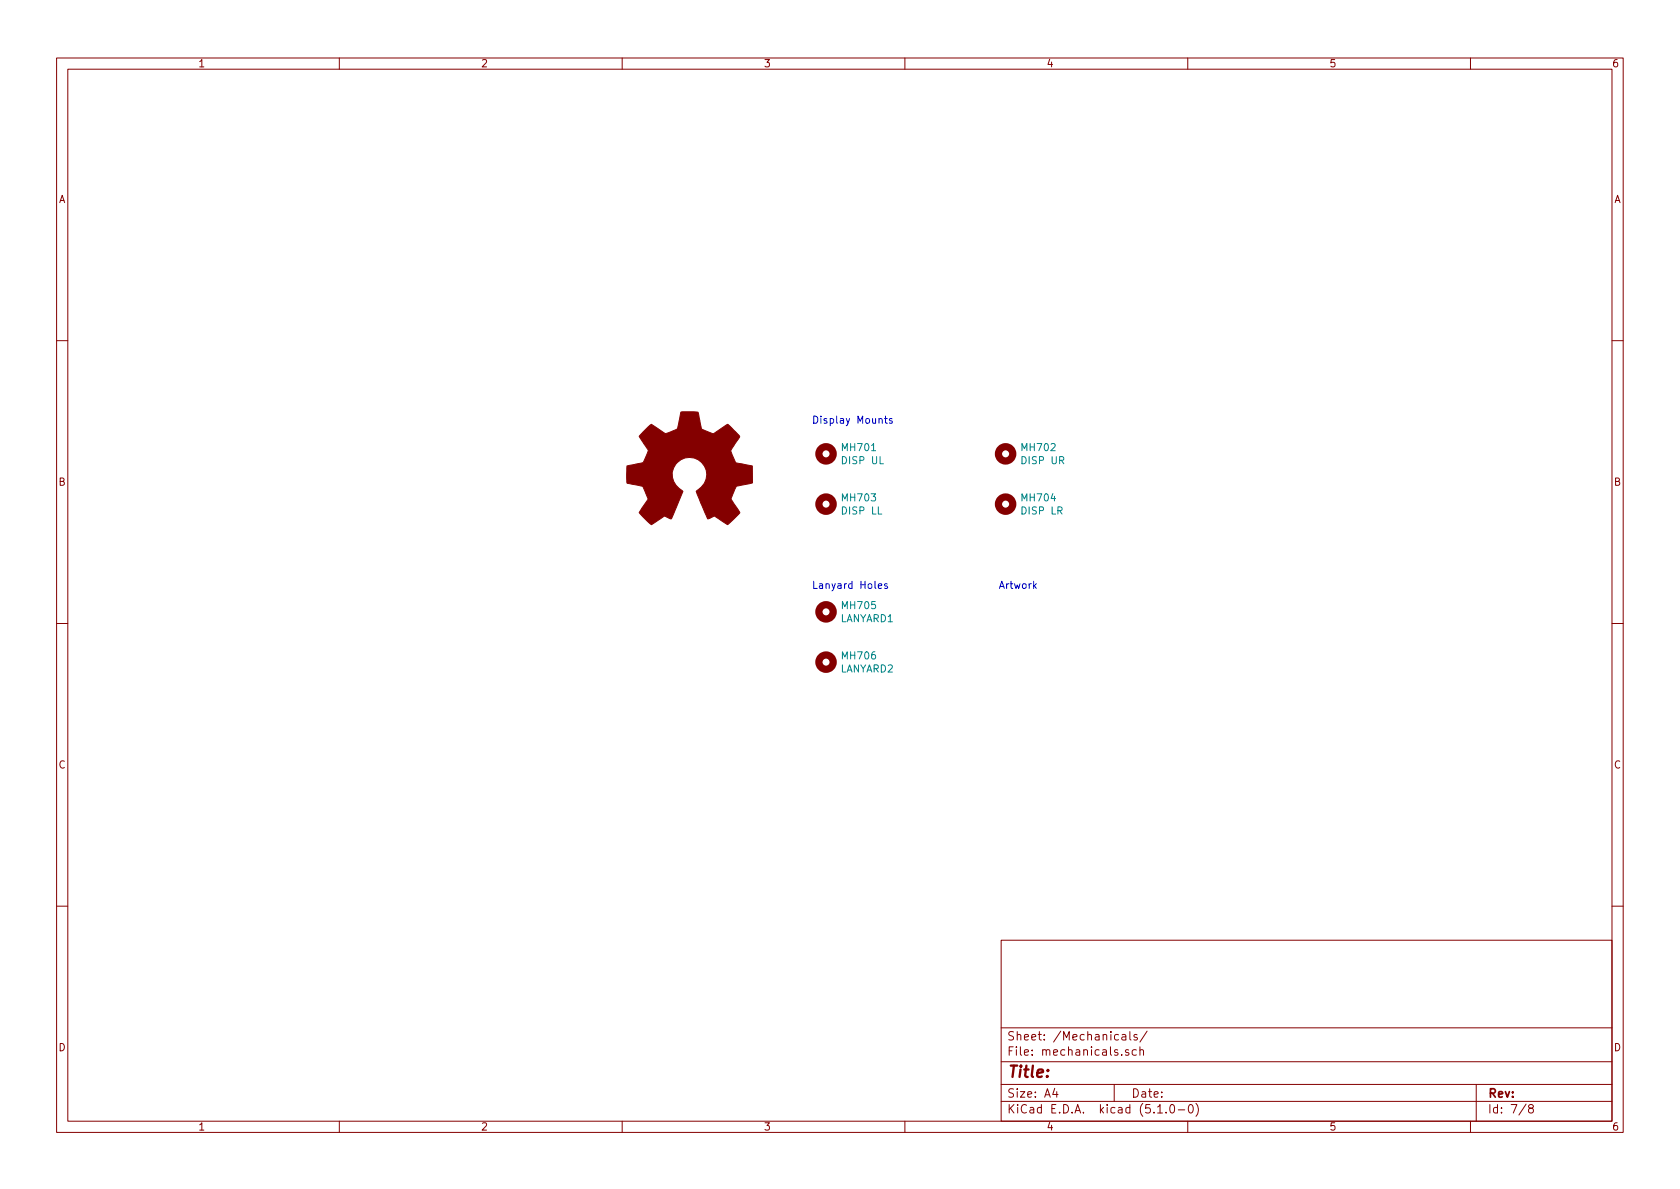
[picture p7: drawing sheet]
<svg xmlns="http://www.w3.org/2000/svg" width="297mm" height="210mm" viewBox="0 0 297 210" stroke-linecap="round" stroke-linejoin="round" font-family="sans-serif">
<g fill="none" stroke="#840000" stroke-width=".18">
<path d="M10 10.3h277v189.9h-277zM12 12.2h273v186.1h-273zM60 10.3v1.9M110 10.3v1.9M160 10.3v1.9M210 10.3v1.9M260 10.3v1.9M10 60.2h2M285 60.2h2M10 110.3h2M285 110.3h2M10 160.2h2"/>
<path d="M177 166.3h108v32h-108zM285 160.2h2M60 198.3v1.9M110 198.3v1.9M160 198.3v1.9M177 194.8h108M177 191.8h108M177 187.8h108M177 181.8h108M186.5 192.5l-.4 1h1M186.8 193v1M197 191.8v3"/>
<path d="M198.4 183h.6l.1 .9M199.1 183.3l-.5 .1-.3 .2 .3 .3 .5-.1M199.5 185.7l-.3-.1-.2 .2 .1 .2 .4 .2v.3h-.5M199.8 182.4v1.3l.2 .2M200.9 185.7l-.4-.1-.3 .3 .1 .6 .2 .1 .4-.1M201 183l-.3-.1-.2 .2 .1 .3 .4 .1v.3h-.5M201.5 185.7l.3-.1 .3 .1 .1 .9M201.5 185.1v1.5M202.8 182.3l-1.3 2M204.7 196.8h.8M206.2 196.7v.1M207 195.4l.3-.1a.94 .94 0 0 1 0 1.5 .82 .82 0 0 1-.3-1.4z"/>
<path d="M208.3 196.3h1.2M210 198.3v1.9M210.3 195.4l.2-.1a.8 .8 0 0 1 .5 .8 .8 .8 0 0 1-.5 .7 1 1 0 0 1-.2-1.4zM211.5 195.1a1.71 1.71 0 0 1 0 2.3M260 198.3v1.9M261 191.8v6.5M269.8 195.2l-1.2 2M270.6 196l-.3-.2v-.2l.3-.3h.2l.3 .3-.1 .2-.6 .2a.48 .48 0 0 0-.1 .7l.3 .1 .4-.1a.48 .48 0 0 0-.2-.7"/>
</g>
<path d="M113.7 76.4l1.5-1.4 2.4 1.6a4.7 4.7 0 0 0 2.2-.8l.6-2.9h2.9a.92 .92 0 0 1 .3 1l.5 2 2 .8 2.4-1.6a.97 .97 0 0 1 .9 .6l1.4 1.5-1.5 2.4-.1 .2 .2 .6 .7 1.4 2.9 .6v3l-2.8 .6-.9 2.3 1.5 2.3-1.5 1.6a.81 .81 0 0 1-.8 .5l-2.2-1.4-1.2 .4-2-4.8a3.1 3.1 0 0 0 1.8-3.5 3.1 3.1 0 0 0-3-2.5 3.1 3.1 0 0 0-3 2.4 3.1 3.1 0 0 0 1.7 3.5l.2 .1-2.1 4.9-1.1-.5a3.5 3.5 0 0 0-1.6 1l-.8 .5-2.1-2.1a.93 .93 0 0 1 .4-.8l1.1-1.6-.9-2.1a3.7 3.7 0 0 0-1.9-.6l-1-.2v-2.9a.87 .87 0 0 1 1-.3l1.9-.4 .7-1.4a.82 .82 0 0 0 0-1.2l-1.4-2z" fill="#840000" stroke="#840000" stroke-width=".18"/>
<g fill="none" stroke="#840000" stroke-width="1.3">
<circle cx="146" cy="80.3" r="1.27"/>
<circle cx="146" cy="89.1" r="1.27"/>
<circle cx="177.8" cy="80.3" r="1.27"/>
<circle cx="177.8" cy="89.1" r="1.27"/>
<circle cx="146" cy="117.1" r="1.27"/>
<circle cx="146" cy="108.2" r="1.27"/>
</g>
<path d="M156.4 74h.5M156.6 73.6v1.1l.3 .1M157.7 74.1l-.3-.1-.1 .2v.2l.4 .1v.3h-.4M155.3 103.6l.6-.1v-.2l-.4-.1-.2 .2 .1 .6h.5M156.9 103.3l-.3-.1-.2 .2 .1 .2 .4 .1v.3h-.5M182.9 103.6l.3 .5M183.2 103.2l-.4 .5" fill="none" stroke="#0000c2" stroke-width=".18"/>
<text font-size="2.8" fill="#840000" x="178" y="190.5">Title:</text>
<g font-size="2.1" fill="#840000">
<text x="178" y="184">Sheet: /Mechanicals/</text>
<text x="178" y="186.7">File: mechanicals.sch</text>
<text x="178" y="196.9">KiCad E.D.A. kicad (5.1.0-0)</text>
<text x="178" y="194.1">Size: A4</text>
<text x="200" y="194.1">Date:</text>
<text x="263" y="194.1">Rev:</text>
<text x="263" y="196.9">Id: 7/8</text>
</g>
<g font-size="1.8" fill="#840000">
<text x="35" y="11.9">1</text>
<text x="85" y="11.9">2</text>
<text x="135" y="11.9">3</text>
<text x="185" y="11.9">4</text>
<text x="235" y="11.9">5</text>
<text x="285" y="11.9">6</text>
<text x="10.4" y="35.9">A</text>
<text x="285.4" y="35.9">A</text>
<text x="10.4" y="85.9">B</text>
<text x="285.4" y="85.9">B</text>
<text x="10.4" y="135.9">C</text>
<text x="285.4" y="135.9">C</text>
<text x="10.4" y="185.9">D</text>
<text x="285.4" y="185.9">D</text>
<text x="35" y="199.9">1</text>
<text x="85" y="199.9">2</text>
<text x="135" y="199.9">3</text>
<text x="185" y="199.9">4</text>
<text x="235" y="199.9">5</text>
<text x="285" y="199.9">6</text>
</g>
<g font-size="1.8" fill="#0000c2">
<text x="143.5" y="74.9">Display Mounts</text>
<text x="143.5" y="104.1">Lanyard Holes</text>
<text x="176.5" y="104.1">Artwork</text>
</g>
<g font-size="1.8" fill="#008484">
<text x="149" y="79.8">MH701</text>
<text x="149" y="82.1">DISP UL</text>
<text x="180.8" y="79.8">MH702</text>
<text x="180.8" y="82.1">DISP UR</text>
<text x="149" y="88.7">MH703</text>
<text x="180.8" y="88.7">MH704</text>
<text x="149" y="91">DISP LL</text>
<text x="180.7" y="91">DISP LR</text>
<text x="149" y="107.7">MH705</text>
<text x="148.5" y="110">LANYARD1</text>
<text x="148.5" y="118.9">LANYARD2</text>
<text x="149" y="116.6">MH706</text>
</g>
</svg>
